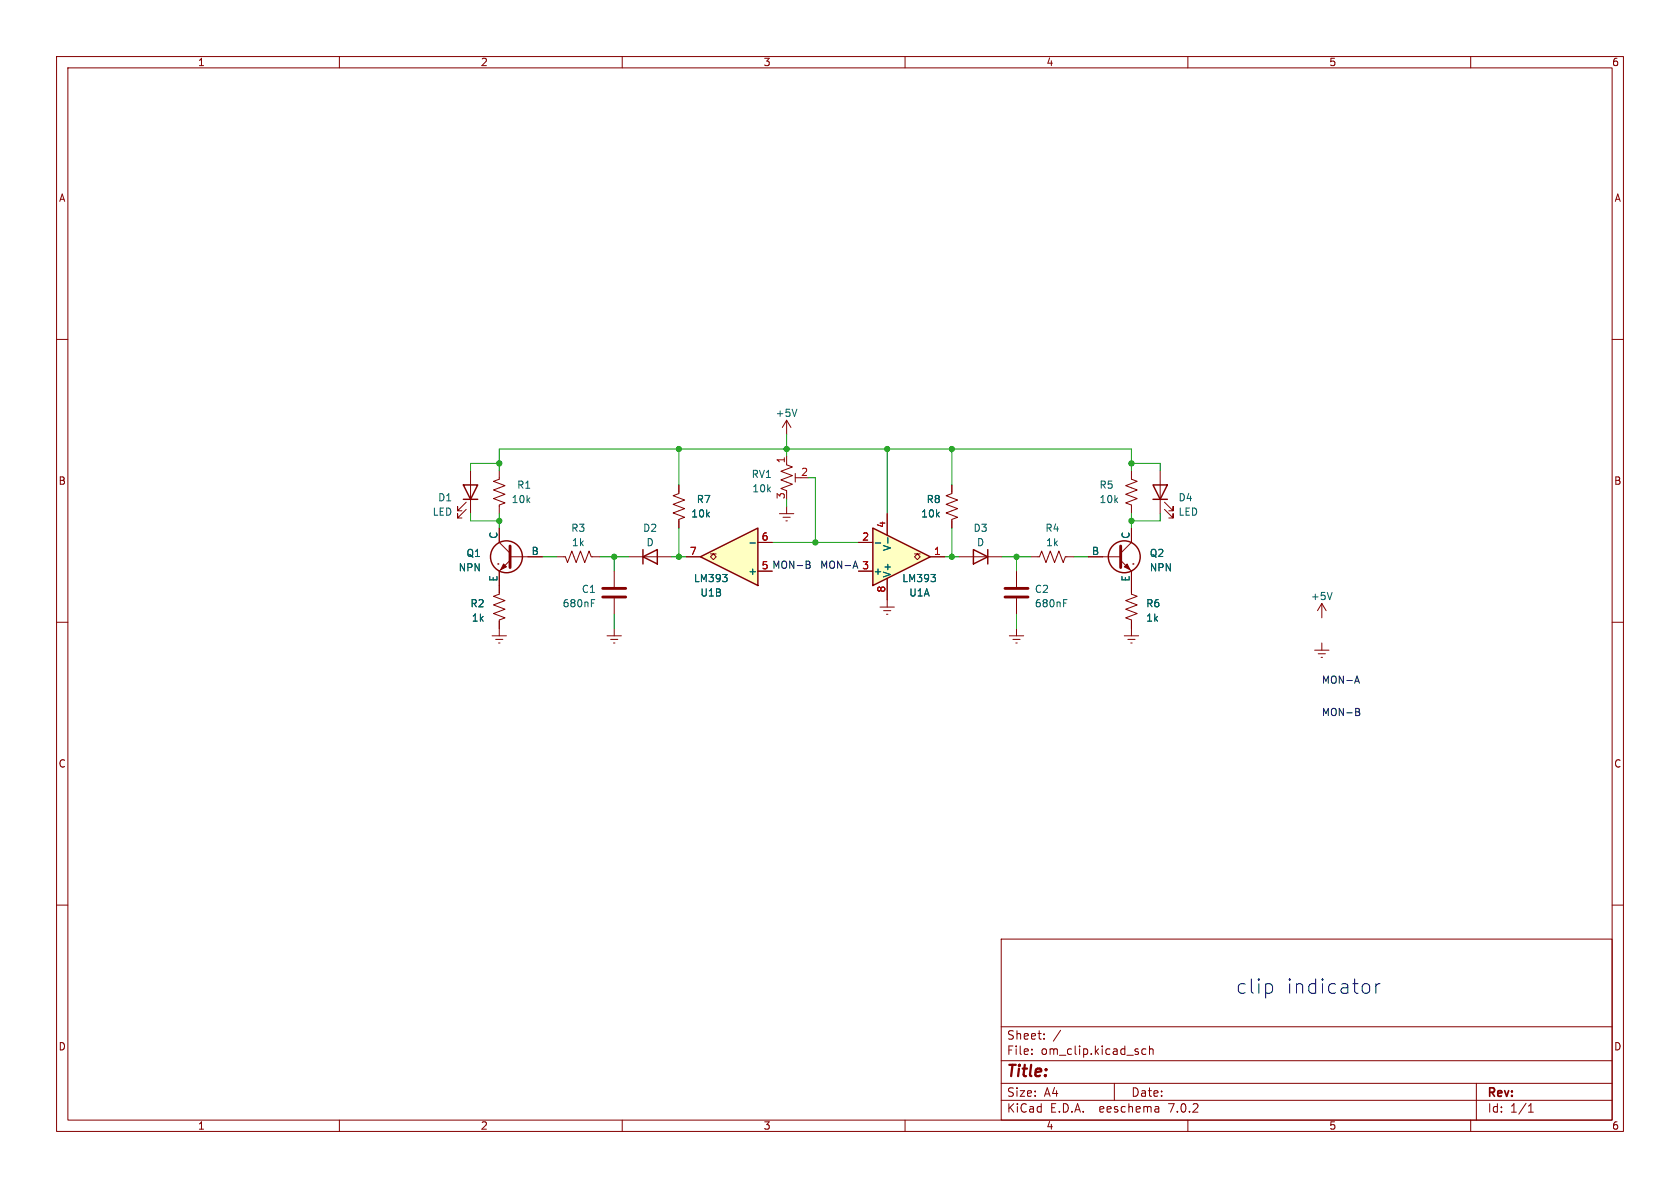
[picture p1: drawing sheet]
<svg xmlns="http://www.w3.org/2000/svg" width="297mm" height="210mm" viewBox="0 0 297 210" stroke-linecap="round" stroke-linejoin="round" font-family="sans-serif">
<g fill="none" stroke="#840000" stroke-width=".18">
<path d="M10 10h277v190h-277zM12 12h273v186h-273zM60 10v2M110 10v2M160 10v2M210 10v2M260 10v2M10 60h2M285 60h2M139.1 74.3l-.8 1.3M139.1 74.3v2.5M139.1 74.3l.7 1.3"/>
<path d="M82.4 90l-1.5 1.6v-.8v.8h.8M82.4 88.8l-1.5 1.5v-.8v.8h.8M83.2 83.2v7.6M88.3 83.2v1.5l-1.1 .4 2.1 .8-2.1 .7 2.1 .8-2.1 .7 2.1 .8-1 .4v1.5M98.4 98.4h1.5l.4 1 .8-2 .8 2 .7-2 .8 2 .7-2 .4 1h1.5M111.1 98.4h7.6M120 85.7v1.5l-1 .4 2 .8-2 .8 2 .7-2 .8 2 .7-1 .4v1.5M137.8 90.8h2.5M138.4 91.4h1.3M138.9 92.1h.3M139.1 89.5v1.3M182.2 98.4h1.6l.3-1 .8 2 .8-2 .7 2 .8-2 .8 2 .3-1h1.6"/>
<path d="M10 110h2M88.3 103.5v1.5l-1.1 .4 2.1 .8-2.1 .7 2.1 .8-2.1 .8 2.1 .7-1 .4v1.5M285 110h2M10 160h2M285 160h2M177 166h108v32h-108zM60 198v2M110 198v2M160 198v2M177 194.5h108M177 191.5h108M177 187.5h108"/>
<path d="M177 181.5h108M182.4 186.3v.1M182.4 185.5v.1M184.6 183.6v.1M184.6 182.8v.1M197 191.5v3M202.6 185.5l-.5-.1-.2 .3v.4l.1 .2h.6M203.2 185.5l.2-.1 .4 .1 .1 .9M203.2 184.9v1.5M204.6 195.6l.3 .2v.8M204.9 196.5l-.5 .1M204.9 196h-.5"/>
<path d="M210 198v2M260 198v2M261 191.5v6.5M270.2 196.6h.9M270.2 195.5l.4-.4v1.5"/>
</g>
<path d="M140.9 72.3l-.4 1.3" fill="none" stroke="#006464" stroke-width=".18"/>
<path d="M81.9 85.7h2.6l-1.3 2.6zM81.9 88.3h2.6M113.7 98.4l2.5-1.2v2.5zM113.7 97.2v2.5" fill="none" stroke="#840000" stroke-width=".25"/>
<path d="M123.8 98.4l10.2-5.1v10.2z" fill="#ffffc2"/>
<g fill="none" stroke="#840000" stroke-width=".25">
<path d="M123.8 98.4l10.2-5.1v10.2zM172.1 97.2l2.5 1.2-2.5 1.3zM174.6 97.2v2.5M203.8 85.7h2.6l-1.3 2.6zM203.8 88.3h2.6"/>
<circle cx="89.5" cy="98.4" r="2.82"/>
<circle cx="198.8" cy="98.4" r="2.82"/>
</g>
<g fill="none" stroke="#840000" stroke-width=".18">
<path d="M88 99.7h.1M88.3 93.3v2.6l1.9 1.9M90.2 99.1l-1.9 1.9v2.5M90.2 98.4h5.7M121.3 98.4h2.5M125.6 97.9h.5l-.5 .5 .5 .5 .5-.5-.5-.5h.5M134 95.9h2.5M139.1 82.2l1 .4-2.1 .7 2.1 .8-2.1 .7 2.1 .8-2.1 .8 1.1 .3v.3M139.1 80.6v1.3M140.6 83.7v1.5M140.6 84.5h1M168.3 85.7v1.5l-1 .4 2 .8-2 .8 2 .7-2 .8 2 .7-1 .4v1.5"/>
<path d="M169.5 98.4h7.7M192.4 98.4h5.7M198.1 99.1l1.9 1.9v4l1 .4-2 .8 2 .7-2 .8 2 .8-2 .7 1 .4v2.8M200 83.2v1.5l1 .4-2 .8 2 .7-2 .8 2 .7-2 .8 1 .4v1.5M200 93.3v2.6l-1.9 1.9M200.3 99.7h.1M205.1 83.2v7.6M205.9 90l1.5 1.6v-.8v.8h-.8M205.9 88.8l1.5 1.5v-.8v.8h-.8M87 112.4h2.5M87.6 113h1.3M88.1 113.7h.3"/>
<path d="M88.3 111.1v1.3M107.3 112.4h2.6M107.9 113h1.3M108.5 113.7h.2M108.6 101v2.8M108.6 105.8v2.8M108.6 111.1v1.3M134 101h2.5M178.4 112.4h2.6M179.1 113h1.2M179.6 113.7h.2M179.7 101v2.8"/>
<path d="M179.7 105.8v2.8M179.7 111.1v1.3M198.8 112.4h2.5M199.4 113h1.3M199.9 113.7h.3M232.4 114.9h2.5M233 115.6h1.3M233.6 116.2h.2M233.7 106.7l-.8 1.3M233.7 106.7v2.5M233.7 113.7v1.2M233.7 106.7l.7 1.3"/>
</g>
<path d="M132.6 96h1M104.6 106h.6M188 106h.6M235.5 104.7l-.4 1.3" fill="none" stroke="#006464" stroke-width=".18"/>
<path d="M90.2 96.5v3.8M198.1 96.5v3.8M106.6 105.5h4M106.6 104h4M177.7 105.5h4M177.7 104h4" fill="none" stroke="#840000" stroke-width=".51"/>
<g fill="#840000" stroke="#840000" stroke-width=".18">
<path d="M89 99.7l.5 .5-1 .5z"/>
<path d="M199.3 99.7l.5 1-1-.5z"/>
</g>
<path d="M154.3 93.3l10.2 5.1-10.2 5.1z" fill="#ffffc2"/>
<path d="M154.3 93.3l10.2 5.1-10.2 5.1z" fill="none" stroke="#840000" stroke-width=".25"/>
<g fill="none" stroke="#840000" stroke-width=".18">
<path d="M88.3 93.3v2.6M93.3 98.4h2.6M120 85.7v1.3M120 92.1v1.2M121.3 98.4h2.5M134 95.9h2.5M151.8 95.9h2.5M156.8 90.8v3.8M161.7 97.9h.5l-.5 .5 .5 .5 .5-.5-.5-.5h.5M164.5 98.4h2.5M168.3 85.7v1.3M168.3 92.1v1.2"/>
<path d="M192.4 98.4h2.5M200 93.3v2.6M88.3 101v3.8M88.3 109.9v1.2M134 101h2.5M151.8 101h2.5M155.6 107.3h2.5M156.2 108h1.3M156.7 108.6h.3M156.8 102.2v5.1M200 101v3.8M200 109.9v1.2"/>
</g>
<path d="M132.6 96h1M154.7 96h1M156.9 95v1" fill="none" stroke="#006464" stroke-width=".18"/>
<path d="M142.9 99.2l.3 .2-.3 .4 .3 .1v.3l-.2 .3h-.5M151.2 99.2l.4 1.3M150.9 100.1h.6M239.9 119.5l.4 1.3M239.6 120.4h.6M240.1 125.2l.2 .3-.2 .3 .2 .2 .1 .3-.2 .2h-.5" fill="none" stroke="#0f0f0f" stroke-width=".18"/>
<path d="M224.7 174l.3 .4v.7l-.3 .4M241.7 173.9l.4 .5v.7l-.4 .5M243.2 173.9v1.7M244 173.9a.65 .65 0 0 0-.8 .5" fill="none" stroke="#0000c2" stroke-width=".18"/>
<g fill="none" stroke="#009600" stroke-width=".18">
<path d="M120 79.4v6.3M139.1 76.8v3.8M156.8 79.4v11.4M168.3 79.4v6.3M83.2 90.8v1.3h5.1M88.3 81.9h-5.1v1.3M88.3 83.2v-3.8h111.7v3.8M88.3 90.8v2.5M95.9 98.4h2.5M106 98.4h5.1M108.6 98.4v2.6M118.7 98.4h2.6"/>
<path d="M120 93.3v5.1M136.5 95.9h15.3M139.1 88.3v1.2M142.9 84.5h1.2v11.4M167 98.4h2.5M168.3 93.3v5.1M177.2 98.4h5M179.7 98.4v2.6M189.9 98.4h2.5M200 81.9h5.1v1.3M200 90.8v2.5M205.1 90.8v1.3h-5.1"/>
<path d="M108.6 108.6v2.5M179.7 108.6v2.5"/>
</g>
<g fill="#009600" stroke="#009600" stroke-width=".18">
<circle cx="88.3" cy="81.9" r=".46"/>
<circle cx="120" cy="79.4" r=".46"/>
<circle cx="120" cy="98.4" r=".46"/>
<circle cx="108.6" cy="98.4" r=".46"/>
<circle cx="144.1" cy="95.9" r=".46"/>
<circle cx="139.1" cy="79.4" r=".46"/>
<circle cx="88.3" cy="92.1" r=".46"/>
<circle cx="168.3" cy="79.4" r=".46"/>
<circle cx="179.7" cy="98.4" r=".46"/>
<circle cx="200" cy="92.1" r=".46"/>
<circle cx="156.8" cy="79.4" r=".46"/>
<circle cx="200" cy="81.9" r=".46"/>
<circle cx="168.3" cy="98.4" r=".46"/>
</g>
<g font-size="3.5" fill="#0000c2">
<text x="218.4" y="175.9">clip</text>
<text x="227.3" y="175.9">indicator</text>
</g>
<text font-size="2.8" fill="#840000" x="178" y="190.8">Title:</text>
<g font-size="2.1" fill="#840000">
<text x="178" y="183.9">Sheet:</text>
<text x="186.2" y="183.9">/</text>
<text x="178" y="186.6">File:</text>
<text x="184" y="186.6">om_clip.kicad_sch</text>
<text x="178" y="196.8">KiCad</text>
<text x="178" y="194">Size:</text>
<text x="184.6" y="194">A4</text>
<text x="185.7" y="196.8">E.D.A.</text>
<text x="194.4" y="196.8">eeschema</text>
<text x="200" y="194">Date:</text>
<text x="206.7" y="196.8">7.0.2</text>
<text x="263" y="194.2">Rev:</text>
<text x="263" y="196.8">Id:</text>
<text x="267" y="196.8">1/1</text>
</g>
<g font-size="1.8" fill="#840000">
<text x="35" y="11.8">1</text>
<text x="85" y="11.8">2</text>
<text x="135" y="11.8">3</text>
<text x="185" y="11.8">4</text>
<text x="235" y="11.8">5</text>
<text x="285" y="11.8">6</text>
<text x="10.4" y="35.8">A</text>
<text x="285.4" y="35.8">A</text>
<text x="10.3" y="85.8">B</text>
<text x="285.3" y="85.8">B</text>
<text x="10.3" y="135.8">C</text>
<text x="285.3" y="135.8">C</text>
<text x="10.3" y="185.8">D</text>
<text x="285.3" y="185.8">D</text>
<text x="35" y="199.8">1</text>
<text x="85" y="199.8">2</text>
<text x="135" y="199.8">3</text>
<text x="185" y="199.8">4</text>
<text x="235" y="199.8">5</text>
<text x="285" y="199.8">6</text>
</g>
<g font-size="1.8" fill="#006464">
<text x="137.1" y="73.9">+5V</text>
<text x="77.4" y="88.8">D1</text>
<text x="90.4" y="89.1">10k</text>
<text x="91.4" y="86.6">R1</text>
<text x="123.1" y="89.1">R7</text>
<text x="132.8" y="84.6">RV1</text>
<text x="132.9" y="87.2">10k</text>
<text x="163.8" y="89.1">R8</text>
<text x="194.3" y="86.6">R5</text>
<text x="194.3" y="89.1">10k</text>
<text x="208.3" y="88.8">D4</text>
<text x="76.4" y="91.3">LED</text>
<text x="88" y="95.3" transform="rotate(-90 88 95.3)">C</text>
<text x="100.9" y="94.2">R3</text>
<text x="113.6" y="94.2">D2</text>
<text x="122.1" y="91.6">10k</text>
<text x="162.8" y="91.6">10k</text>
<text x="172.1" y="94.2">D3</text>
<text x="184.8" y="94.2">R4</text>
<text x="199.8" y="95.3" transform="rotate(-90 199.8 95.3)">C</text>
<text x="208.3" y="91.3">LED</text>
<text x="81" y="101.2">NPN</text>
<text x="82.4" y="98.6">Q1</text>
<text x="93.9" y="98.2">B</text>
<text x="101.1" y="96.7">1k</text>
<text x="114.2" y="96.7">D</text>
<text x="132.2" y="101.8">+</text>
<text x="154.4" y="101.8">+</text>
<text x="157.7" y="97.5" transform="rotate(-90 157.7 97.5)">V-</text>
<text x="172.7" y="96.7">D</text>
<text x="184.9" y="96.7">1k</text>
<text x="193" y="98.2">B</text>
<text x="203.2" y="98.6">Q2</text>
<text x="203.2" y="101.2">NPN</text>
<text x="83.1" y="107.5">R2</text>
<text x="88" y="102.9" transform="rotate(-90 88 102.9)">E</text>
<text x="99.4" y="107.5">680nF</text>
<text x="102.8" y="105">C1</text>
<text x="122.6" y="103.1">LM393</text>
<text x="123.8" y="105.6">U1B</text>
<text x="157.7" y="102.1" transform="rotate(-90 157.7 102.1)">V+</text>
<text x="159.4" y="103.1">LM393</text>
<text x="160.7" y="105.6">U1A</text>
<text x="182.9" y="105">C2</text>
<text x="182.9" y="107.5">680nF</text>
<text x="199.8" y="102.9" transform="rotate(-90 199.8 102.9)">E</text>
<text x="202.6" y="107.5">R6</text>
<text x="231.7" y="106.2">+5V</text>
<text x="83.4" y="110">1k</text>
<text x="202.6" y="110">1k</text>
</g>
<g font-size="1.8" fill="#a90000">
<text x="138.8" y="81.9" transform="rotate(-90 138.8 81.9)">1</text>
<text x="138.8" y="88.3" transform="rotate(-90 138.8 88.3)">3</text>
<text x="141.6" y="84.2">2</text>
<text x="134.6" y="95.6">6</text>
<text x="152.4" y="95.6">2</text>
<text x="156.6" y="93.4" transform="rotate(-90 156.6 93.4)">4</text>
<text x="121.9" y="98.2">7</text>
<text x="134.6" y="100.7">5</text>
<text x="152.4" y="100.7">3</text>
<text x="165.1" y="98.2">1</text>
<text x="156.6" y="104.8" transform="rotate(-90 156.6 104.8)">8</text>
</g>
<g font-size="1.8" fill="#0f0f0f">
<text x="134.6" y="100.7">5 MON-B</text>
<text x="144.9" y="100.6">MON-A</text>
<text x="233.7" y="120.9">MON-A</text>
<text x="233.7" y="126.7">MON-B</text>
</g>
</svg>
